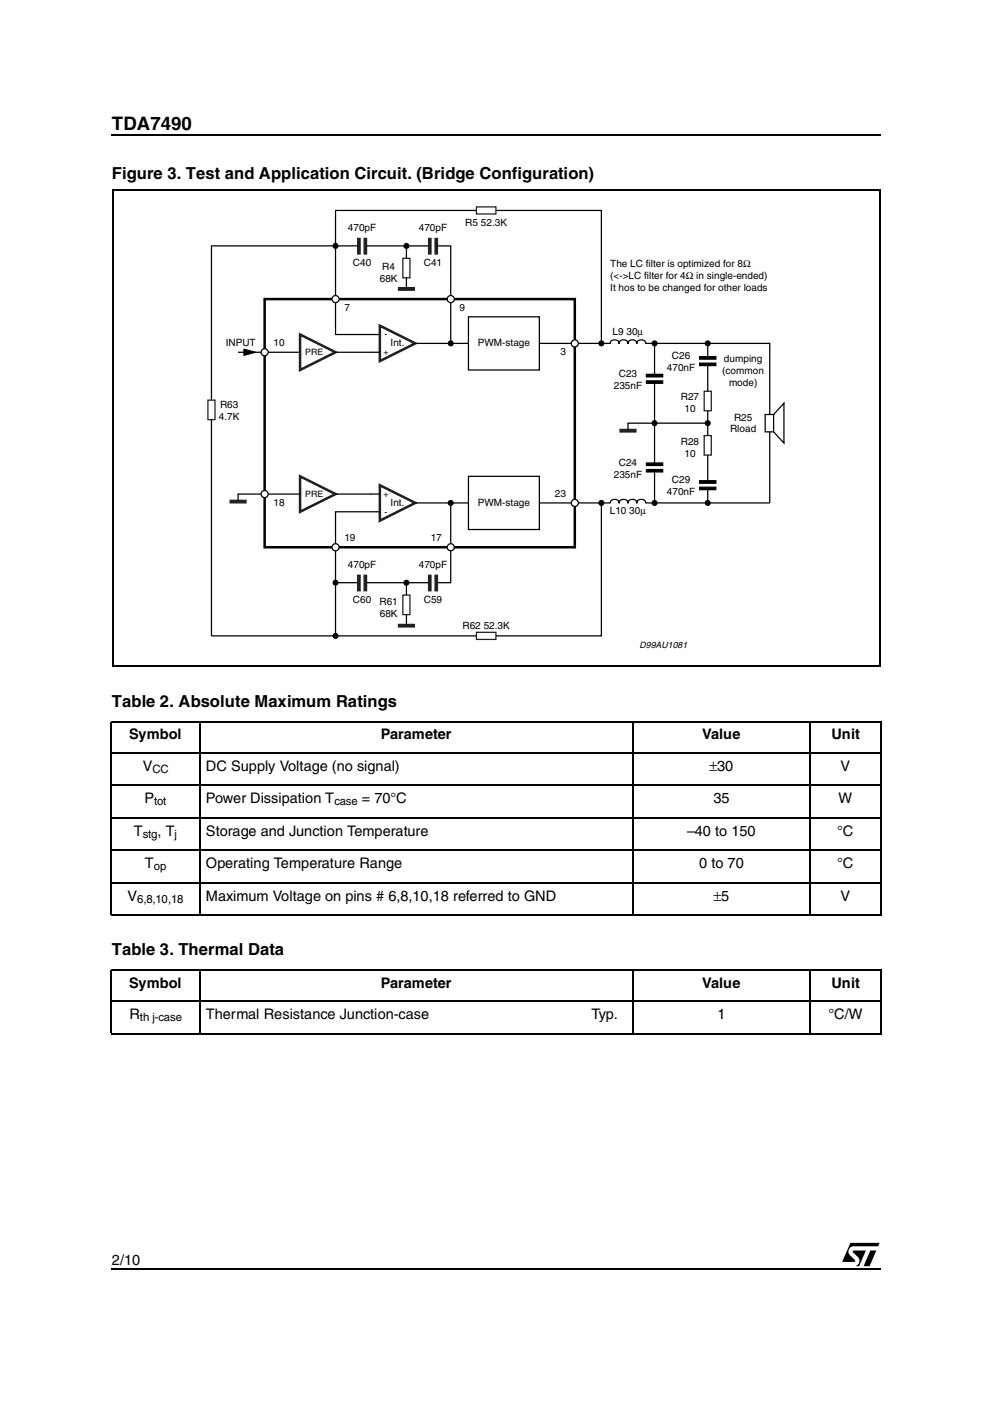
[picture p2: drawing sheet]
<svg xmlns="http://www.w3.org/2000/svg" width="210mm" height="297mm" viewBox="0 0 210 297" stroke-linecap="round" stroke-linejoin="round" font-family="sans-serif">
<path d="M23.6 28.5l.1 .2zM23.6 268.5l.1 .2z" fill="#000"/>
<path d="M23.7 28.6h162.6M23.7 268.6h162.6" fill="none" stroke="#000" stroke-width=".21"/>
<path d="M178.1 262.9h8.1v5h-8.1z" fill="#fff"/>
<path d="M180.5 264.6h2.7l-1.4 3.3-.7-.1a1.17 1.17 0 0 0 .5-1.8l-1.1-1.1zM184.2 264.6h1.2l-1.4 3.3h-1.3zM179.9 262.9h6.2l-.3 .8h-5.1a1.12 1.12 0 0 0-1.1 .7 1.12 1.12 0 0 0 .3 1.2l1 1v.3l-2.7 .1z" fill="#000"/>
<g fill="none" stroke="#000" stroke-width=".21">
<path d="M23.4 152.6h163.1M23.4 159.2h163.1M23.6 152.7v40.8M42.3 152.5v41.2M133.9 152.5v41.2M171.5 152.5v41.2M186.4 152.7v40.8M23.4 166.1h163.1M23.4 173h163.1M23.4 179.8h163.1M23.4 186.8h163.1M23.4 193.6h163.1"/>
<path d="M23.4 205.2h163.1M23.4 211.8h163.1M23.4 218.7h163.1M23.6 205.3v13.2M42.3 205.1v13.7M133.9 205.1v13.7M171.5 205.1v13.7M186.4 205.3v13.2"/>
</g>
<path d="M43.9 43.5h122.2v93.9h-122.2z" fill="#fff"/>
<path d="M56 63.3h65.6v52.5h-65.6z" fill="none" stroke="#000" stroke-width=".53"/>
<path d="M84.3 60.8h3.4v.6h-3.4z" fill="#231f20" stroke="#231f20" stroke-width=".25"/>
<path d="M71 44.5v26.3h9.4M86 52v2.7M86 58.8v2M52.2 74.5h11.3M71 74.5h9.4M87.9 72.7h11.2" fill="none" stroke="#000" stroke-width=".26"/>
<path d="M85.2 54.7h1.5v4.1h-1.5z" fill="none" stroke="#231f20" stroke-width=".27"/>
<path d="M63.5 70.8l7.5 3.7-7.5 3.8zM80.4 68.9l7.5 3.8-7.5 3.7z" fill="none" stroke="#231f20" stroke-width=".53"/>
<circle cx="56" cy="74.5" r=".75" fill="#fff" stroke="#000" stroke-width=".26"/>
<path d="M99.1 67h15v11.3h-15z" fill="none" stroke="#000" stroke-width=".26"/>
<circle cx="71" cy="63.3" r=".75" fill="#fff" stroke="#000" stroke-width=".26"/>
<g fill="#231f20" stroke="#231f20" stroke-width=".25">
<path d="M75.7 50.4h.5v3.3h-.5z"/>
<path d="M77 50.4h.6v3.3h-.6z"/>
<path d="M90.7 50.4h.5v3.3h-.5z"/>
<path d="M92 50.4h.6v3.3h-.6z"/>
</g>
<path d="M75.7 52h-31M77.6 52h13.1M92.6 52h2.8v20.7" fill="none" stroke="#000" stroke-width=".26"/>
<g fill="#000" stroke="#000" stroke-width=".21">
<circle cx="86" cy="52" r=".53"/>
<circle cx="95.4" cy="72.7" r=".53"/>
</g>
<circle cx="95.4" cy="63.3" r=".75" fill="#fff" stroke="#000" stroke-width=".26"/>
<path d="M100.8 43.8h4.1v1.5h-4.1zM149 92.2h1.5v4.1h-1.5z" fill="none" stroke="#231f20" stroke-width=".27"/>
<path d="M71 44.5h29.8M104.9 44.5h22.4v28.2M114.1 72.7h15a.96 .96 0 0 1 1-.8 .96 .96 0 0 1 .9 .8 .96 .96 0 0 1 .9-.8 .96 .96 0 0 1 1 .8 .96 .96 0 0 1 .9-.8 .96 .96 0 0 1 1 .8 .96 .96 0 0 1 .9-.8 .96 .96 0 0 1 .9 .8h26.3v33.7M149.8 96.3v2.6M149.8 89.5v2.7" fill="none" stroke="#000" stroke-width=".26"/>
<circle cx="121.6" cy="72.7" r=".75" fill="#fff" stroke="#000" stroke-width=".26"/>
<path d="M131.2 90.8h3.4v.6h-3.4z" fill="#231f20" stroke="#231f20" stroke-width=".25"/>
<path d="M138.5 72.7v6.5M149.8 72.7v2.8M149.8 77.4v5.4M138.5 81.1v16.9M138.5 99.9v6.5M149.8 86.9v2.6h-16.9v1.4M149.8 98.9v2.8M99.1 100.8h15v11.2h-15zM149.8 103.6v2.8M162.9 106.4h-26.3a.96 .96 0 0 0-.9-.7 .96 .96 0 0 0-.9 .7 .96 .96 0 0 0-1-.7 .96 .96 0 0 0-.9 .7 .96 .96 0 0 0-1-.7 .96 .96 0 0 0-.9 .7 .96 .96 0 0 0-.9-.7 .96 .96 0 0 0-1 .7h-15" fill="none" stroke="#000" stroke-width=".26"/>
<g fill="#000" stroke="#000" stroke-width=".21">
<circle cx="127.3" cy="72.7" r=".53"/>
<circle cx="138.5" cy="72.7" r=".53"/>
<circle cx="149.8" cy="72.7" r=".53"/>
<circle cx="138.5" cy="89.5" r=".53"/>
<circle cx="149.8" cy="89.5" r=".53"/>
<circle cx="138.5" cy="106.4" r=".53"/>
<circle cx="149.8" cy="106.4" r=".53"/>
</g>
<path d="M148 76.8h3.5v.6h-3.5zM136.8 80.6h3.4v.5h-3.4zM136.8 99.3h3.4v.6h-3.4zM148 103.1h3.5v.5h-3.5z" fill="#000" stroke="#000" stroke-width=".25"/>
<path d="M136.8 79.2h3.4v.5h-3.4zM148 75.5h3.5v.5h-3.5zM136.8 98h3.4v.5h-3.4zM148 101.7h3.5v.5h-3.5z" fill="#000" stroke="#000" stroke-width=".26"/>
<path d="M149 82.8h1.5v4.1h-1.5z" fill="none" stroke="#231f20" stroke-width=".27"/>
<circle cx="121.6" cy="106.4" r=".75" fill="#fff" stroke="#000" stroke-width=".26"/>
<path d="M63.5 100.8l7.5 3.7-7.5 3.8zM80.4 102.7l7.5 3.7-7.5 3.8z" fill="none" stroke="#231f20" stroke-width=".53"/>
<path d="M44.7 52v32.7M44.7 88.8v45.7h56.1M63.5 104.5h-13.1v1.4M71 104.5h9.4M80.4 108.3h-9.4v26.2M87.9 106.4h11.2M95.4 106.4v16.9h-2.8M127.3 106.4v28.1h-22.4M71 123.3h4.7M77.6 123.3h13.1M86 123.3v2.6M86 130v2.1" fill="none" stroke="#000" stroke-width=".26"/>
<path d="M44 84.7h1.5v4.1h-1.5zM85.2 125.9h1.5v4.1h-1.5zM100.8 133.8h4.1v1.5h-4.1z" fill="none" stroke="#231f20" stroke-width=".27"/>
<g fill="#231f20" stroke="#231f20" stroke-width=".25">
<path d="M75.7 121.7h.5v3.3h-.5z"/>
<path d="M77 121.7h.6v3.3h-.6z"/>
<path d="M90.7 121.7h.5v3.3h-.5z"/>
<path d="M92 121.7h.6v3.3h-.6z"/>
<path d="M84.3 132.1h3.4v.6h-3.4z"/>
<path d="M48.7 105.8h3.4v.6h-3.4z"/>
</g>
<g fill="#000" stroke="#000" stroke-width=".21">
<circle cx="71" cy="52" r=".53"/>
<circle cx="95.4" cy="106.4" r=".53"/>
<circle cx="127.3" cy="106.4" r=".53"/>
<circle cx="71" cy="134.5" r=".53"/>
<circle cx="71" cy="123.3" r=".53"/>
<circle cx="86" cy="123.3" r=".53"/>
</g>
<g fill="#fff" stroke="#000" stroke-width=".26">
<circle cx="56" cy="104.5" r=".75"/>
<circle cx="71" cy="115.8" r=".75"/>
<circle cx="95.4" cy="115.8" r=".75"/>
</g>
<path d="M51.6 73.9l2.5 .6-2.5 .7z" fill="#000" stroke="#000" stroke-width=".21"/>
<path d="M50.4 74.5h2.4" fill="none" stroke="#000" stroke-width=".26"/>
<path d="M161.9 87.7h1.8v3.7h-1.8z" fill="#fff" stroke="#000" stroke-width=".26"/>
<path d="M163.7 87.7l2.2-2.4v8.4l-2.2-2.3" fill="none" stroke="#000" stroke-width=".26"/>
<path d="M23.9 40v100.9M23.8 40.1h162.4M186.1 40.1v100.9M23.8 140.9h162.3" fill="none" stroke="#000" stroke-width=".21"/>
<text font-size="3.9" x="23.7" y="27.4">TDA7490</text>
<g font-size="3.5">
<text x="23.7" y="37.8">Figure 3. Test and Application Circuit. (Bridge Configuration)</text>
<text x="23.7" y="149.5">Table 2. Absolute Maximum Ratings</text>
<text x="23.7" y="202.1">Table 3. Thermal Data</text>
</g>
<g font-size="3.1">
<text x="27.3" y="156.4">Symbol</text>
<text x="80.6" y="156.4">Parameter</text>
<text x="148.6" y="156.4">Value</text>
<text x="175.9" y="156.4">Unit</text>
<text x="30.2" y="163.1">V</text>
<text x="43.6" y="163.1">DC Supply Voltage (no signal)</text>
<text x="150.1" y="163.1">±30</text>
<text x="177.9" y="163.1">V</text>
<text x="30.5" y="169.9">P</text>
<text x="43.6" y="169.9">Power Dissipation T</text>
<text x="76.6" y="169.9">= 70°C</text>
<text x="151" y="169.9">35</text>
<text x="177.4" y="169.9">W</text>
<text x="28.3" y="176.8">T</text>
<text x="33.3" y="176.8">, T</text>
<text x="43.6" y="176.8">Storage and Junction Temperature</text>
<text x="145.4" y="176.8">–40 to 150</text>
<text x="177.1" y="176.8">°C</text>
<text x="30.6" y="183.7">T</text>
<text x="43.6" y="183.7">Operating Temperature Range</text>
<text x="148" y="183.7">0 to 70</text>
<text x="177.2" y="183.7">°C</text>
<text x="27" y="190.5">V</text>
<text x="43.6" y="190.5">Maximum Voltage on pins # 6,8,10,18 referred to GND</text>
<text x="151" y="190.5">±5</text>
<text x="177.9" y="190.5">V</text>
<text x="27.3" y="209">Symbol</text>
<text x="80.6" y="209">Parameter</text>
<text x="148.6" y="209">Value</text>
<text x="175.9" y="209">Unit</text>
<text x="27.4" y="215.6">R</text>
<text x="43.6" y="215.6">Thermal Resistance Junction-case</text>
<text x="125.1" y="215.6">Typ.</text>
<text x="151.8" y="215.6">1</text>
<text x="175.3" y="215.6">°C/W</text>
<text x="23.7" y="267.7">2/10</text>
</g>
<g font-size="2.4">
<text x="32.3" y="163.5">CC</text>
<text x="32.6" y="170.4">tot</text>
<text x="70.8" y="170.4">case</text>
<text x="30.2" y="177.2">stg</text>
<text x="36.9" y="177.2">j</text>
<text x="32.6" y="184.1">op</text>
<text x="29" y="191">6,8,10,18</text>
<text x="29.6" y="216.1">th j-case</text>
</g>
<g font-size="2.1">
<text x="98.5" y="47.8">R5 52.3K</text>
<text x="73.6" y="48.9">470pF</text>
<text x="88.6" y="48.9">470pF</text>
<text x="74.7" y="56.4">C40</text>
<text x="80.4" y="59.6">68K</text>
<text x="80.9" y="57.1">R4</text>
<text x="89.7" y="56.4">C41</text>
<text x="129.1" y="56.5">The LC filter is optimized for 8Ω</text>
<text x="129.1" y="59">(&lt;-&gt;LC filter for 4Ω in single-ended)</text>
<text x="72.9" y="65.8">7</text>
<text x="97.2" y="65.8">9</text>
<text x="129.1" y="61.5">It hos to be changed for other loads</text>
<text x="129.6" y="70.8">L9 30µ</text>
<text x="47.8" y="73.3">INPUT</text>
<text x="57.9" y="73.3">10</text>
<text x="82.7" y="73.3">Int.</text>
<text x="101.1" y="73.3">PWM-stage</text>
<text x="118.6" y="75.1">3</text>
<text x="142.2" y="76">C26</text>
<text x="153.2" y="76.6">dumping</text>
<text x="129.9" y="82.3">235nF</text>
<text x="130.9" y="79.8">C23</text>
<text x="141.1" y="78.5">470nF</text>
<text x="152.8" y="79.1">(common</text>
<text x="154.3" y="81.6">mode)</text>
<text x="46.3" y="88.9">4.7K</text>
<text x="46.6" y="86.4">R63</text>
<text x="144.1" y="84.7">R27</text>
<text x="144.8" y="87.2">10</text>
<text x="155.3" y="89">R25</text>
<text x="144.1" y="94.1">R28</text>
<text x="154.5" y="91.5">Rload</text>
<text x="129.9" y="101">235nF</text>
<text x="130.9" y="98.5">C24</text>
<text x="144.8" y="96.6">10</text>
<text x="57.9" y="107">18</text>
<text x="82.7" y="107">Int.</text>
<text x="101.1" y="107">PWM-stage</text>
<text x="117.4" y="105.1">23</text>
<text x="141.1" y="104.8">470nF</text>
<text x="142.2" y="102.3">C29</text>
<text x="129" y="108.8">L10 30µ</text>
<text x="72.9" y="114.5">19</text>
<text x="91.1" y="114.5">17</text>
<text x="73.6" y="120.1">470pF</text>
<text x="88.6" y="120.1">470pF</text>
<text x="74.7" y="127.6">C60</text>
<text x="80.3" y="128.1">R61</text>
<text x="80.4" y="130.6">68K</text>
<text x="89.7" y="127.6">C59</text>
<text x="97.9" y="133">R62 52.3K</text>
</g>
<g font-size="1.9">
<text x="81.4" y="71.4">-</text>
<text x="64.6" y="75.1">PRE</text>
<text x="81.1" y="75.1">+</text>
<text x="64.6" y="105.1">PRE</text>
<text x="81.1" y="105.1">+</text>
<text x="81.4" y="108.9">-</text>
<text x="135.3" y="137">D99AU1081</text>
</g>
</svg>
